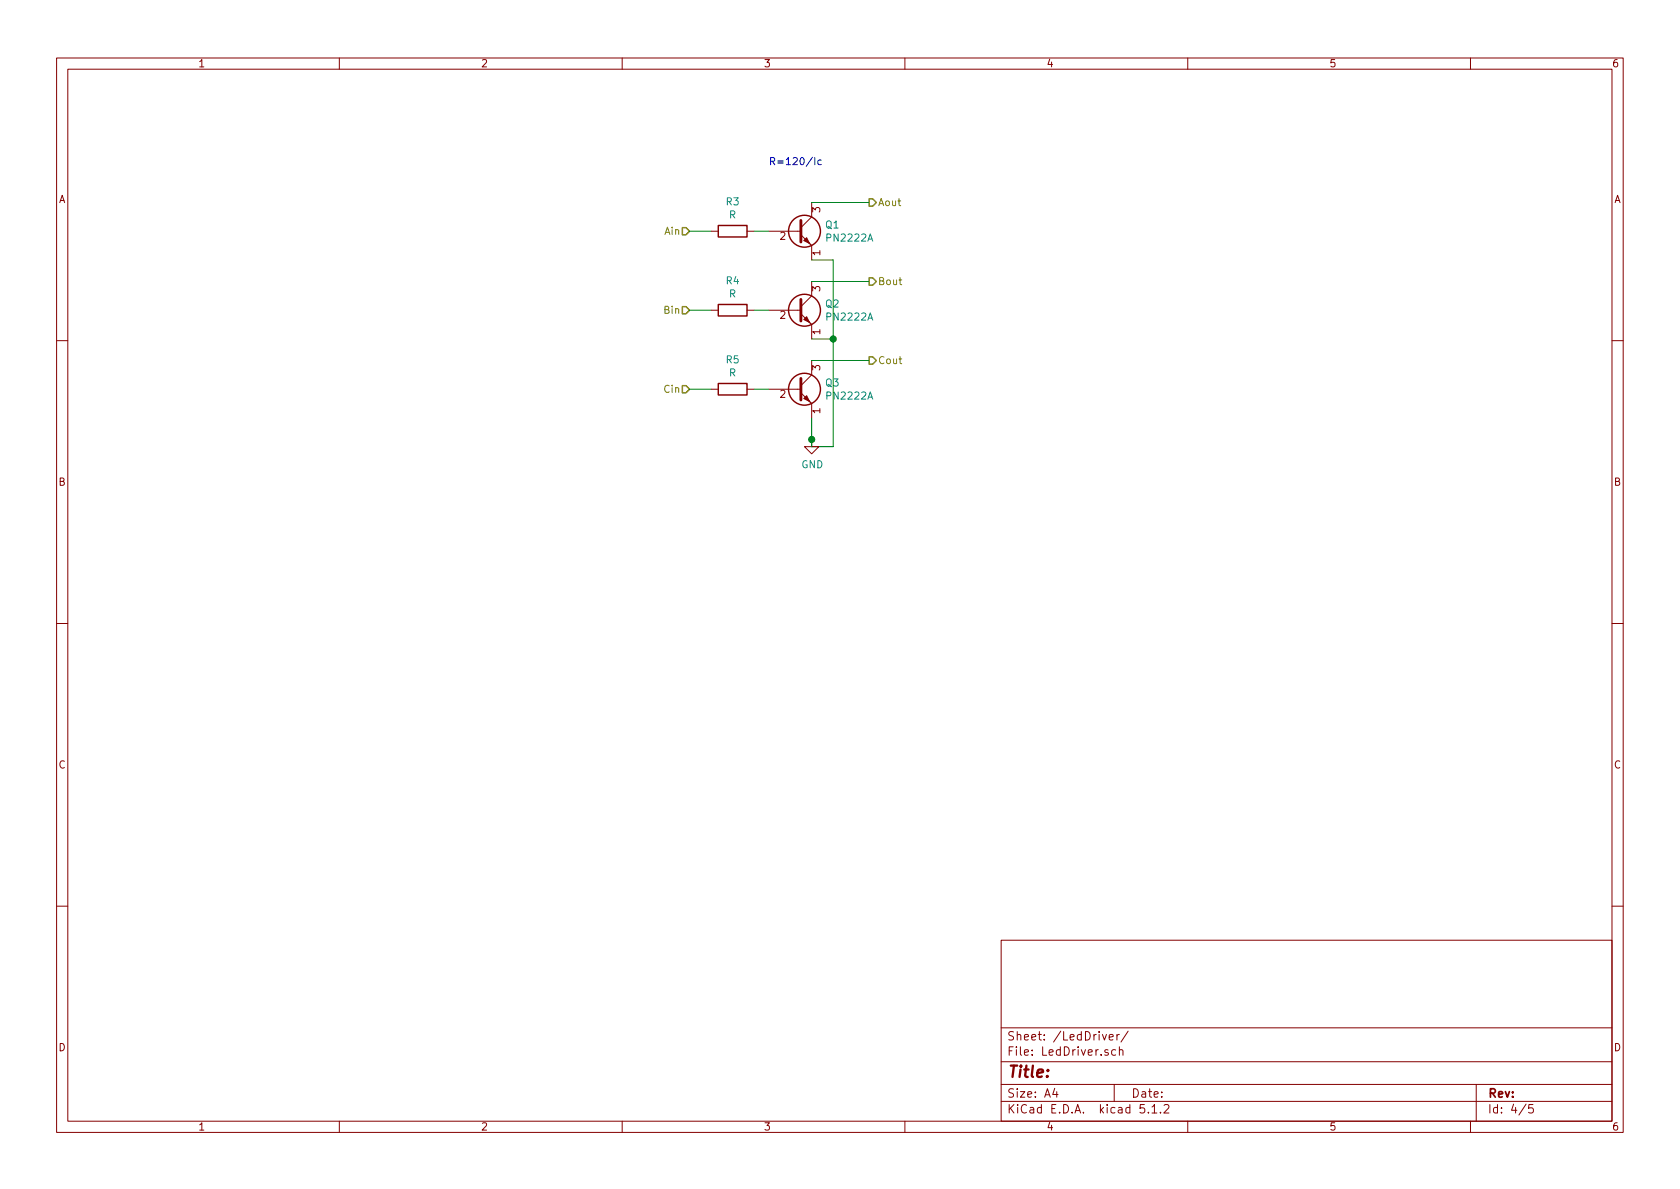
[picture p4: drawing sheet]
EESchema Schematic File Version 4
LIBS:RaptorScan-cache
EELAYER 29 0
EELAYER END
$Descr A4 11693 8268
encoding utf-8
Sheet 4 5
Title ""
Date ""
Rev ""
Comp ""
Comment1 ""
Comment2 ""
Comment3 ""
Comment4 ""
$EndDescr
$Comp
L Transistor_BJT:PN2222A Q?
U 1 1
P 5550 1600
AR Path="/5D152BEF" Ref="Q?"  Part="1" 
AR Path="/5D1523E9/5D152BEF" Ref="Q1"  Part="1" 
F 0 "Q1" H 5741 1646 50  0000 L CNN
F 1 "PN2222A" H 5741 1555 50  0000 L CNN
F 2 "Package_TO_SOT_THT:TO-92_Inline" H 5750 1525 50  0001 L CIN
F 3 "http://www.fairchildsemi.com/ds/PN/PN2222A.pdf" H 5550 1600 50  0001 L CNN
	1    5550 1600
	1    0    0    -1  
$EndComp
$Comp
L Transistor_BJT:PN2222A Q?
U 1 1
P 5550 2150
AR Path="/5D152BF5" Ref="Q?"  Part="1" 
AR Path="/5D1523E9/5D152BF5" Ref="Q2"  Part="1" 
F 0 "Q2" H 5741 2196 50  0000 L CNN
F 1 "PN2222A" H 5741 2105 50  0000 L CNN
F 2 "Package_TO_SOT_THT:TO-92_Inline" H 5750 2075 50  0001 L CIN
F 3 "http://www.fairchildsemi.com/ds/PN/PN2222A.pdf" H 5550 2150 50  0001 L CNN
	1    5550 2150
	1    0    0    -1  
$EndComp
$Comp
L Transistor_BJT:PN2222A Q?
U 1 1
P 5550 2700
AR Path="/5D152BFB" Ref="Q?"  Part="1" 
AR Path="/5D1523E9/5D152BFB" Ref="Q3"  Part="1" 
F 0 "Q3" H 5741 2746 50  0000 L CNN
F 1 "PN2222A" H 5741 2655 50  0000 L CNN
F 2 "Package_TO_SOT_THT:TO-92_Inline" H 5750 2625 50  0001 L CIN
F 3 "http://www.fairchildsemi.com/ds/PN/PN2222A.pdf" H 5550 2700 50  0001 L CNN
	1    5550 2700
	1    0    0    -1  
$EndComp
Text HLabel 4800 1600 0    50   Input ~ 0
Ain
Text HLabel 4800 2150 0    50   Input ~ 0
Bin
Text HLabel 4800 2700 0    50   Input ~ 0
Cin
Wire Wire Line
	5650 2900 5650 3050
Wire Wire Line
	5650 3100 5800 3100
Wire Wire Line
	5800 3100 5800 2350
Wire Wire Line
	5800 1800 5650 1800
Wire Wire Line
	5650 2350 5800 2350
Connection ~ 5800 2350
Wire Wire Line
	5800 2350 5800 1800
$Comp
L power:GND #PWR08
U 1 1
P 5650 3050
F 0 "#PWR08" H 5650 2800 50  0001 C CNN
F 1 "GND" H 5655 2877 50  0000 C CNN
F 2 "" H 5650 3050 50  0001 C CNN
F 3 "" H 5650 3050 50  0001 C CNN
	1    5650 3050
	1    0    0    -1  
$EndComp
Connection ~ 5650 3050
Wire Wire Line
	5650 3050 5650 3100
Text Notes 5350 1150 0    50   ~ 0
R=120/Ic\n
$Comp
L Device:R R3
U 1 1
P 5100 1600
F 0 "R3" V 4893 1600 50  0000 C CNN
F 1 "R" V 4984 1600 50  0000 C CNN
F 2 "Resistor_THT:R_Axial_DIN0204_L3.6mm_D1.6mm_P1.90mm_Vertical" V 5030 1600 50  0001 C CNN
F 3 "~" H 5100 1600 50  0001 C CNN
	1    5100 1600
	0    1    1    0   
$EndComp
$Comp
L Device:R R4
U 1 1
P 5100 2150
F 0 "R4" V 4893 2150 50  0000 C CNN
F 1 "R" V 4984 2150 50  0000 C CNN
F 2 "Resistor_THT:R_Axial_DIN0204_L3.6mm_D1.6mm_P1.90mm_Vertical" V 5030 2150 50  0001 C CNN
F 3 "~" H 5100 2150 50  0001 C CNN
	1    5100 2150
	0    1    1    0   
$EndComp
$Comp
L Device:R R5
U 1 1
P 5100 2700
F 0 "R5" V 4893 2700 50  0000 C CNN
F 1 "R" V 4984 2700 50  0000 C CNN
F 2 "Resistor_THT:R_Axial_DIN0204_L3.6mm_D1.6mm_P1.90mm_Vertical" V 5030 2700 50  0001 C CNN
F 3 "~" H 5100 2700 50  0001 C CNN
	1    5100 2700
	0    1    1    0   
$EndComp
Wire Wire Line
	5350 2700 5250 2700
Wire Wire Line
	5250 2150 5350 2150
Wire Wire Line
	5350 1600 5250 1600
Wire Wire Line
	4950 2700 4800 2700
Wire Wire Line
	4800 2150 4950 2150
Wire Wire Line
	4950 1600 4800 1600
Text HLabel 6050 1400 2    50   Output ~ 0
Aout
Wire Wire Line
	5650 1400 6050 1400
Text HLabel 6050 1950 2    50   Output ~ 0
Bout
Wire Wire Line
	5650 1950 6050 1950
Text HLabel 6050 2500 2    50   Output ~ 0
Cout
Wire Wire Line
	6050 2500 5650 2500
$EndSCHEMATC
